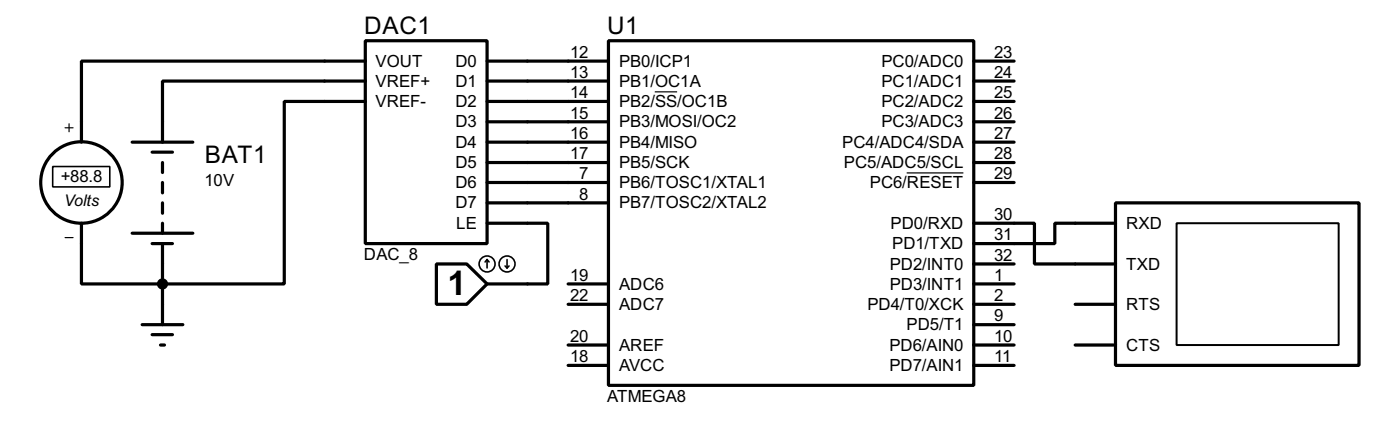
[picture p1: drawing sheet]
<svg xmlns="http://www.w3.org/2000/svg" width="175mm" height="56mm" viewBox="0 0 175 56" stroke-linecap="round" stroke-linejoin="round" font-family="sans-serif">
<g fill="none" stroke="#000" stroke-width=".4">
<path d="M16.6 17.8h7.6M19.1 19.1h2.5M45.8 5.1h15.2v25.4h-15.2zM45.8 7.7h-35.6v10.1M45.8 10.2h-25.4v7.6M45.8 12.7h-10.2v22.9h-25.4v-7.6M61 7.7h15.2M61 10.2h15.2M61 12.7h15.2M61 15.3h15.2M61 17.8h15.2M76.2 5.1h45.8v43.2h-45.8z"/>
<path d="M122 7.7h5M122 10.2h5M122 12.7h5M122 15.3h5M122 17.8h5M16.6 29.2h7.6M19.1 30.5h2.5M20.4 20.4v1.2M20.4 22.9v1.3M20.4 25.4v1.3M20.4 28v1.2M20.4 30.5v10.2"/>
<path d="M54.7 33.1h3.8l2.5 2.5-2.5 2.5h-3.8zM61 28h7.6v7.6h-7.6M61 20.4h15.2M61 22.9h15.2M61 25.4h15.2M71.2 35.6h5M71.2 38.1h5M122 28h7.6v5.1h10.1M122 20.4h5M122 22.9h5M122 35.6h5M122 33.1h5"/>
<path d="M122 38.1h5M134.7 38.1h5M139.7 25.4h30.5v20.4h-30.5zM139.7 28h-7.6v2.5h-10.1M17.8 40.7h5.1M19.1 41.9h2.5M20.1 43.2h.5M71.2 43.2h5M71.2 45.8h5M122 40.7h5M122 43.2h5M122 45.8h5"/>
<path d="M134.7 43.2h5"/>
<circle cx="10.2" cy="22.9" r="5.1"/>
</g>
<path d="M8.2 16h1M8.7 15.5v1M82 11.5h2.8M8.2 29.8h1M113.6 21.7h7.1" fill="none" stroke="#000" stroke-width=".15"/>
<g fill="none" stroke="#000" stroke-width=".2">
<path d="M6.6 20.9h7.2v2.5h-7.2zM61 32.5l-.2 .3M61 32.5l.3 .3M61 32.5v1.1M63.3 33.3l.2 .3M63.5 32.5v1.1M63.8 33.3l-.3 .3"/>
<circle cx="61" cy="33.1" r="1"/>
<circle cx="63.5" cy="33.1" r="1"/>
</g>
<circle cx="20.3" cy="35.6" r=".5" fill="#000" stroke="#000" stroke-width=".4"/>
<path d="M147.4 28h20.3v15.2h-20.3z" fill="none" stroke="#000" stroke-width=".25"/>
<text font-size="4.8" x="56.1" y="36.9">1</text>
<g font-size="3.4">
<text x="45.6" y="4.3">DAC1</text>
<text x="76.1" y="4.3">U1</text>
<text x="25.7" y="20.4">BAT1</text>
</g>
<g font-size="2.4">
<text x="47" y="8.4">VOUT</text>
<text x="47" y="10.8">VREF+</text>
<text x="57" y="8.4">D0</text>
<text x="57" y="10.8">D1</text>
<text x="71.4" y="7.2">12</text>
<text x="71.4" y="9.8">13</text>
<text x="77.5" y="8.4">PB0/ICP1</text>
<text x="77.5" y="10.8">PB1/OC1A</text>
<text x="110.4" y="8.4">PC0/ADC0</text>
<text x="110.4" y="10.8">PC1/ADC1</text>
<text x="124.5" y="7.2">23</text>
<text x="124.5" y="9.8">24</text>
<text x="47" y="13.4">VREF-</text>
<text x="57" y="13.4">D2</text>
<text x="57" y="16">D3</text>
<text x="71.4" y="12.3">14</text>
<text x="71.4" y="14.9">15</text>
<text x="71.4" y="17.4">16</text>
<text x="77.5" y="13.4">PB2/SS/OC1B</text>
<text x="77.5" y="16">PB3/MOSI/OC2</text>
<text x="110.4" y="13.4">PC2/ADC2</text>
<text x="110.4" y="16">PC3/ADC3</text>
<text x="124.5" y="12.3">25</text>
<text x="124.5" y="14.9">26</text>
<text x="124.5" y="17.4">27</text>
<text x="7.6" y="22.8">+88.8</text>
<text x="25.6" y="23.3">10V</text>
<text x="57" y="18.5">D4</text>
<text x="57" y="21.1">D5</text>
<text x="57" y="23.5">D6</text>
<text x="71.4" y="20">17</text>
<text x="72.6" y="22.5">7</text>
<text x="77.5" y="18.5">PB4/MISO</text>
<text x="77.5" y="21.1">PB5/SCK</text>
<text x="77.5" y="23.5">PB6/TOSC1/XTAL1</text>
<text x="105.5" y="18.5">PC4/ADC4/SDA</text>
<text x="105.7" y="21.1">PC5/ADC5/SCL</text>
<text x="108.9" y="23.5">PC6/RESET</text>
<text x="124.5" y="22.5">29</text>
<text x="124.5" y="20">28</text>
<text x="57" y="26.1">D7</text>
<text x="57.1" y="28.7">LE</text>
<text x="72.6" y="25">8</text>
<text x="77.5" y="26.1">PB7/TOSC2/XTAL2</text>
<text x="111.5" y="28.7">PD0/RXD</text>
<text x="124.5" y="27.6">30</text>
<text x="141" y="28.7">RXD</text>
<text x="45.6" y="32.6">DAC_8</text>
<text x="71.4" y="35.2">19</text>
<text x="111.4" y="33.8">PD2/INT0</text>
<text x="111.7" y="31.2">PD1/TXD</text>
<text x="124.5" y="30.1">31</text>
<text x="124.5" y="32.7">32</text>
<text x="124.5" y="35.2">1</text>
<text x="141" y="33.8">TXD</text>
<text x="71.4" y="37.7">22</text>
<text x="77.5" y="38.8">ADC7</text>
<text x="77.5" y="36.3">ADC6</text>
<text x="108.6" y="38.8">PD4/T0/XCK</text>
<text x="111.4" y="36.3">PD3/INT1</text>
<text x="113.5" y="41.4">PD5/T1</text>
<text x="124.5" y="37.7">2</text>
<text x="124.5" y="40.3">9</text>
<text x="141" y="38.8">RTS</text>
<text x="71.4" y="42.8">20</text>
<text x="71.4" y="45.4">18</text>
<text x="77.5" y="43.9">AREF</text>
<text x="77.5" y="46.5">AVCC</text>
<text x="111.4" y="43.9">PD6/AIN0</text>
<text x="111.4" y="46.5">PD7/AIN1</text>
<text x="124.5" y="42.8">10</text>
<text x="124.5" y="45.4">11</text>
<text x="141" y="43.9">CTS</text>
<text x="76" y="50.4">ATMEGA8</text>
</g>
<text font-size="2.3" x="8" y="25.8">Volts</text>
</svg>
